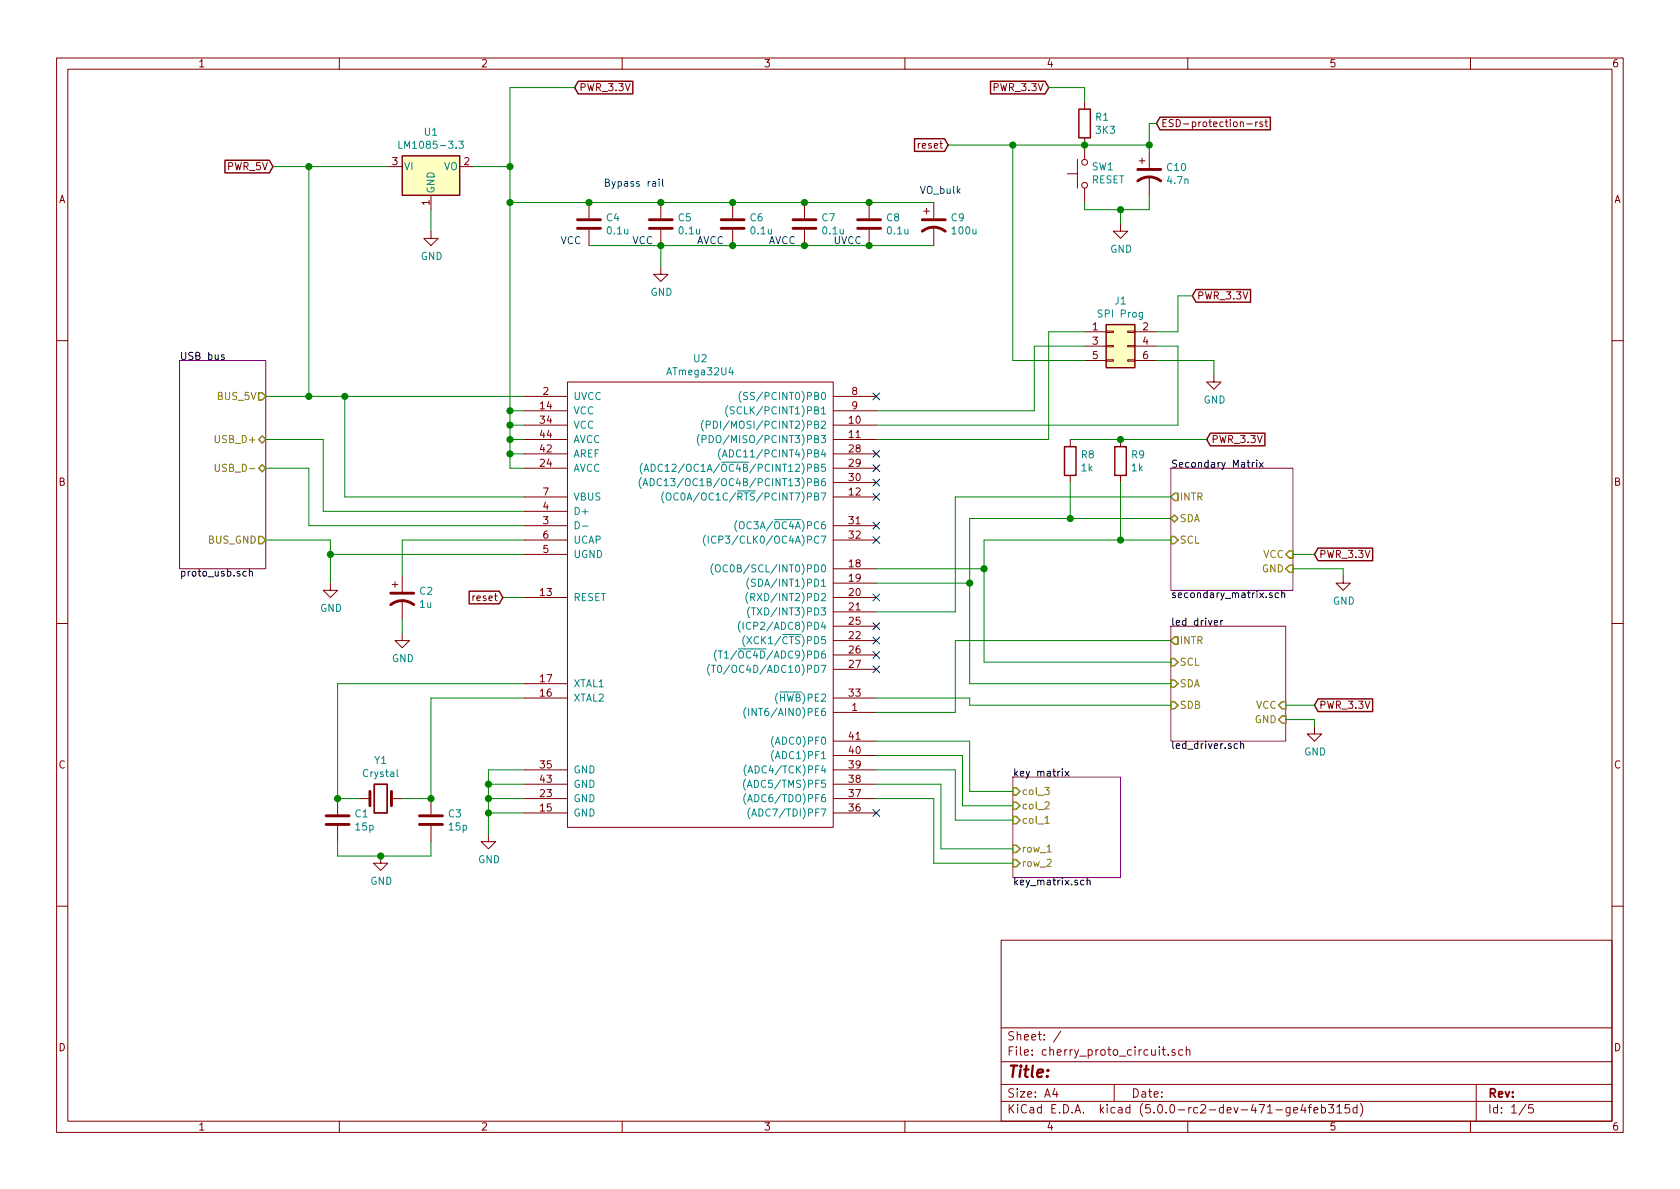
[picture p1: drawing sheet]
EESchema Schematic File Version 4
LIBS:cherry_proto_circuit-cache
EELAYER 26 0
EELAYER END
$Descr A4 11693 8268
encoding utf-8
Sheet 1 5
Title ""
Date ""
Rev ""
Comp ""
Comment1 ""
Comment2 ""
Comment3 ""
Comment4 ""
$EndDescr
$Sheet
S 1250 2500 600  1450
U 5B0F05E7
F0 "USB bus" 50
F1 "proto_usb.sch" 50
F2 "BUS_5V" O R 1850 2750 50 
F3 "BUS_GND" O R 1850 3750 50 
F4 "USB_D+" B R 1850 3050 50 
F5 "USB_D-" B R 1850 3250 50 
$EndSheet
Wire Wire Line
	3650 3850 2300 3850
Wire Wire Line
	2300 3850 2300 3750
Wire Wire Line
	2300 3750 1850 3750
Wire Wire Line
	3650 3550 2250 3550
Wire Wire Line
	2250 3550 2250 3050
Wire Wire Line
	2250 3050 1850 3050
Wire Wire Line
	3650 3650 2150 3650
Wire Wire Line
	2150 3650 2150 3250
Wire Wire Line
	2150 3250 1850 3250
Wire Wire Line
	3650 3450 2400 3450
Wire Wire Line
	2400 3450 2400 2750
Wire Wire Line
	2400 2750 2150 2750
Wire Wire Line
	3650 2750 2400 2750
Connection ~ 2400 2750
$Comp
L device:CP1 C2
U 1 1
P 2800 4150
F 0 "C2" H 2915 4196 50  0000 L CNN
F 1 "1u" H 2915 4105 50  0000 L CNN
F 2 "" H 2800 4150 50  0001 C CNN
F 3 "" H 2800 4150 50  0001 C CNN
	1    2800 4150
	1    0    0    -1  
$EndComp
$Comp
L power:GND #PWR03
U 1 1
P 2800 4400
F 0 "#PWR03" H 2800 4150 50  0001 C CNN
F 1 "GND" H 2805 4227 50  0000 C CNN
F 2 "" H 2800 4400 50  0001 C CNN
F 3 "" H 2800 4400 50  0001 C CNN
	1    2800 4400
	1    0    0    -1  
$EndComp
Wire Wire Line
	2800 4400 2800 4300
Wire Wire Line
	2800 4000 2800 3750
Wire Wire Line
	2800 3750 3650 3750
$Comp
L power:GND #PWR04
U 1 1
P 3000 1600
F 0 "#PWR04" H 3000 1350 50  0001 C CNN
F 1 "GND" H 3005 1427 50  0000 C CNN
F 2 "" H 3000 1600 50  0001 C CNN
F 3 "" H 3000 1600 50  0001 C CNN
	1    3000 1600
	1    0    0    -1  
$EndComp
$Comp
L power:GND #PWR01
U 1 1
P 2300 4050
F 0 "#PWR01" H 2300 3800 50  0001 C CNN
F 1 "GND" H 2305 3877 50  0000 C CNN
F 2 "" H 2300 4050 50  0001 C CNN
F 3 "" H 2300 4050 50  0001 C CNN
	1    2300 4050
	1    0    0    -1  
$EndComp
Wire Wire Line
	2300 4050 2300 3850
Connection ~ 2300 3850
Wire Wire Line
	2150 1150 2150 2750
Connection ~ 2150 2750
Wire Wire Line
	2150 2750 1850 2750
Wire Wire Line
	3550 2850 3650 2850
Wire Wire Line
	3550 2850 3550 2950
Wire Wire Line
	3550 2950 3650 2950
Connection ~ 3550 2850
Wire Wire Line
	3550 2950 3550 3050
Wire Wire Line
	3550 3050 3650 3050
Connection ~ 3550 2950
Wire Wire Line
	3550 3050 3550 3150
Wire Wire Line
	3550 3150 3650 3150
Connection ~ 3550 3050
Wire Wire Line
	3550 3150 3550 3250
Wire Wire Line
	3550 3250 3650 3250
Connection ~ 3550 3150
$Comp
L power:GND #PWR06
U 1 1
P 4600 1850
F 0 "#PWR06" H 4600 1600 50  0001 C CNN
F 1 "GND" H 4605 1677 50  0000 C CNN
F 2 "" H 4600 1850 50  0001 C CNN
F 3 "" H 4600 1850 50  0001 C CNN
	1    4600 1850
	1    0    0    -1  
$EndComp
Text Notes 4200 1300 0    50   ~ 0
Bypass rail\n
$Comp
L power:GND #PWR05
U 1 1
P 3400 5800
F 0 "#PWR05" H 3400 5550 50  0001 C CNN
F 1 "GND" H 3405 5627 50  0000 C CNN
F 2 "" H 3400 5800 50  0001 C CNN
F 3 "" H 3400 5800 50  0001 C CNN
	1    3400 5800
	1    0    0    -1  
$EndComp
Wire Wire Line
	3400 5800 3400 5650
Wire Wire Line
	3400 5350 3650 5350
Wire Wire Line
	3650 5450 3400 5450
Connection ~ 3400 5450
Wire Wire Line
	3400 5450 3400 5350
Wire Wire Line
	3650 5550 3400 5550
Connection ~ 3400 5550
Wire Wire Line
	3400 5550 3400 5450
Wire Wire Line
	3650 5650 3400 5650
Connection ~ 3400 5650
Wire Wire Line
	3400 5650 3400 5550
$Comp
L regul:LM1085-3.3 U1
U 1 1
P 3000 1150
F 0 "U1" H 3000 1392 50  0000 C CNN
F 1 "LM1085-3.3" H 3000 1301 50  0000 C CNN
F 2 "" H 3000 1400 50  0001 C CIN
F 3 "http://www.ti.com/lit/ds/symlink/lm1085.pdf" H 3000 1150 50  0001 C CNN
	1    3000 1150
	1    0    0    -1  
$EndComp
Wire Wire Line
	2150 1150 2700 1150
Wire Wire Line
	3000 1600 3000 1450
Wire Wire Line
	3300 1150 3550 1150
$Comp
L device:C C4
U 1 1
P 4100 1550
F 0 "C4" H 4215 1596 50  0000 L CNN
F 1 "0.1u" H 4215 1505 50  0000 L CNN
F 2 "" H 4138 1400 50  0001 C CNN
F 3 "" H 4100 1550 50  0001 C CNN
	1    4100 1550
	1    0    0    -1  
$EndComp
Text GLabel 4000 600  2    50   Input ~ 0
PWR_3.3V
Wire Wire Line
	3550 600  4000 600 
Connection ~ 3550 1150
$Comp
L device:Crystal Y1
U 1 1
P 2650 5550
F 0 "Y1" H 2650 5818 50  0000 C CNN
F 1 "Crystal" H 2650 5727 50  0000 C CNN
F 2 "" H 2650 5550 50  0001 C CNN
F 3 "" H 2650 5550 50  0001 C CNN
	1    2650 5550
	1    0    0    -1  
$EndComp
Wire Wire Line
	2350 5550 2500 5550
Wire Wire Line
	3000 5550 2800 5550
$Comp
L device:C C1
U 1 1
P 2350 5700
F 0 "C1" H 2465 5746 50  0000 L CNN
F 1 "15p" H 2465 5655 50  0000 L CNN
F 2 "" H 2388 5550 50  0001 C CNN
F 3 "" H 2350 5700 50  0001 C CNN
	1    2350 5700
	1    0    0    -1  
$EndComp
Connection ~ 2350 5550
$Comp
L device:C C3
U 1 1
P 3000 5700
F 0 "C3" H 3115 5746 50  0000 L CNN
F 1 "15p" H 3115 5655 50  0000 L CNN
F 2 "" H 3038 5550 50  0001 C CNN
F 3 "" H 3000 5700 50  0001 C CNN
	1    3000 5700
	1    0    0    -1  
$EndComp
Connection ~ 3000 5550
$Comp
L power:GND #PWR02
U 1 1
P 2650 5950
F 0 "#PWR02" H 2650 5700 50  0001 C CNN
F 1 "GND" H 2655 5777 50  0000 C CNN
F 2 "" H 2650 5950 50  0001 C CNN
F 3 "" H 2650 5950 50  0001 C CNN
	1    2650 5950
	1    0    0    -1  
$EndComp
Wire Wire Line
	2350 5850 2350 5950
Wire Wire Line
	2350 5950 2650 5950
Wire Wire Line
	2650 5950 3000 5950
Wire Wire Line
	3000 5950 3000 5850
Connection ~ 2650 5950
Wire Wire Line
	3650 4750 2350 4750
Wire Wire Line
	2350 4750 2350 5550
Wire Wire Line
	3650 4850 3000 4850
Wire Wire Line
	3000 4850 3000 5550
$Comp
L Switch:SW_Push SW1
U 1 1
P 7550 1200
F 0 "SW1" V 7596 1152 50  0000 R CNN
F 1 "RESET" V 7505 1152 50  0000 R CNN
F 2 "" H 7550 1400 50  0001 C CNN
F 3 "" H 7550 1400 50  0001 C CNN
	1    7550 1200
	0    -1   -1   0   
$EndComp
Wire Wire Line
	3650 4150 3500 4150
$Comp
L device:R R1
U 1 1
P 7550 850
F 0 "R1" H 7620 896 50  0000 L CNN
F 1 "3K3" H 7620 805 50  0000 L CNN
F 2 "" V 7480 850 50  0001 C CNN
F 3 "" H 7550 850 50  0001 C CNN
	1    7550 850 
	1    0    0    -1  
$EndComp
$Comp
L power:GND #PWR07
U 1 1
P 7800 1550
F 0 "#PWR07" H 7800 1300 50  0001 C CNN
F 1 "GND" H 7805 1377 50  0000 C CNN
F 2 "" H 7800 1550 50  0001 C CNN
F 3 "" H 7800 1550 50  0001 C CNN
	1    7800 1550
	1    0    0    -1  
$EndComp
$Sheet
S 7050 5400 750  700 
U 5B0FB660
F0 "key matrix" 50
F1 "key_matrix.sch" 50
F2 "row_1" I L 7050 5900 50 
F3 "row_2" I L 7050 6000 50 
F4 "col_1" I L 7050 5700 50 
F5 "col_2" I L 7050 5600 50 
F6 "col_3" I L 7050 5500 50 
$EndSheet
$Sheet
S 8150 4350 800  800 
U 5B0FB884
F0 "led driver" 50
F1 "led_driver.sch" 50
F2 "SDA" I L 8150 4750 50 
F3 "SCL" I L 8150 4600 50 
F4 "VCC" I R 8950 4900 50 
F5 "INTR" O L 8150 4450 50 
F6 "GND" I R 8950 5000 50 
F7 "SDB" I L 8150 4900 50 
$EndSheet
Wire Wire Line
	7550 1000 8000 1000
Connection ~ 7550 1000
Text GLabel 1900 1150 0    50   Input ~ 0
PWR_5V
Wire Wire Line
	2150 1150 1900 1150
Connection ~ 2150 1150
Text GLabel 7300 600  0    50   Input ~ 0
PWR_3.3V
Wire Wire Line
	7300 600  7550 600 
Wire Wire Line
	7550 600  7550 700 
$Comp
L device:CP1 C10
U 1 1
P 8000 1200
F 0 "C10" H 8115 1246 50  0000 L CNN
F 1 "4.7n" H 8115 1155 50  0000 L CNN
F 2 "" H 8000 1200 50  0001 C CNN
F 3 "" H 8000 1200 50  0001 C CNN
	1    8000 1200
	1    0    0    -1  
$EndComp
Wire Wire Line
	7550 1400 7550 1450
Wire Wire Line
	7550 1450 7800 1450
Wire Wire Line
	7800 1450 8000 1450
Wire Wire Line
	8000 1450 8000 1350
Connection ~ 7800 1450
Wire Wire Line
	8000 1050 8000 1000
Connection ~ 8000 1000
Text GLabel 8050 850  2    50   Input ~ 0
ESD-protection-rst
Wire Wire Line
	8000 1000 8000 850 
Wire Wire Line
	8000 850  8050 850 
$Comp
L device:C C5
U 1 1
P 4600 1550
F 0 "C5" H 4715 1596 50  0000 L CNN
F 1 "0.1u" H 4715 1505 50  0000 L CNN
F 2 "" H 4638 1400 50  0001 C CNN
F 3 "" H 4600 1550 50  0001 C CNN
	1    4600 1550
	1    0    0    -1  
$EndComp
Wire Wire Line
	3550 600  3550 1150
$Comp
L Connector:Conn_02x03_Odd_Even J1
U 1 1
P 7750 2400
F 0 "J1" H 7800 2717 50  0000 C CNN
F 1 "SPI Prog" H 7800 2626 50  0000 C CNN
F 2 "" H 7750 2400 50  0001 C CNN
F 3 "~" H 7750 2400 50  0001 C CNN
	1    7750 2400
	1    0    0    -1  
$EndComp
Text Notes 3900 1700 0    50   ~ 0
VCC
Text Notes 5800 1700 0    50   ~ 0
UVCC
Text Notes 4850 1700 0    50   ~ 0
AVCC
Text Notes 6400 1350 0    50   ~ 0
VO_bulk
Text GLabel 3500 4150 0    50   Input ~ 0
reset
Text GLabel 6600 1000 0    50   Input ~ 0
reset
Wire Wire Line
	7050 1000 7050 2500
Wire Wire Line
	7050 2500 7550 2500
Wire Wire Line
	6100 2850 7200 2850
Wire Wire Line
	7200 2850 7200 2400
Wire Wire Line
	7200 2400 7550 2400
Wire Wire Line
	7300 2300 7550 2300
Wire Wire Line
	6100 3050 7300 3050
Wire Wire Line
	7300 2300 7300 3050
Wire Wire Line
	6100 2950 8200 2950
Wire Wire Line
	8200 2950 8200 2400
Wire Wire Line
	8200 2400 8050 2400
$Comp
L power:GND #PWR010
U 1 1
P 8450 2600
F 0 "#PWR010" H 8450 2350 50  0001 C CNN
F 1 "GND" H 8455 2427 50  0000 C CNN
F 2 "" H 8450 2600 50  0001 C CNN
F 3 "" H 8450 2600 50  0001 C CNN
	1    8450 2600
	1    0    0    -1  
$EndComp
Wire Wire Line
	8050 2500 8450 2500
Text GLabel 8300 2050 2    50   Input ~ 0
PWR_3.3V
Wire Wire Line
	8050 2300 8200 2300
Wire Wire Line
	8200 2300 8200 2050
Wire Wire Line
	8200 2050 8300 2050
Wire Wire Line
	8450 2500 8450 2600
Wire Wire Line
	7050 1000 6600 1000
Connection ~ 7050 1000
Wire Wire Line
	7050 1000 7550 1000
Wire Wire Line
	7800 1450 7800 1550
NoConn ~ 6100 2750
NoConn ~ 6100 3150
NoConn ~ 6100 4650
NoConn ~ 6100 4550
NoConn ~ 6100 4350
$Comp
L atmel:ATmega32U4 U2
U 1 1
P 4900 4300
F 0 "U2" H 4875 6115 50  0000 C CNN
F 1 "ATmega32U4" H 4875 6024 50  0000 C CNN
F 2 "" H 6100 5400 50  0001 C CNN
F 3 "" H 6100 5400 50  0001 C CNN
	1    4900 4300
	1    0    0    -1  
$EndComp
NoConn ~ 6100 5650
Text GLabel 9150 4900 2    50   Input ~ 0
PWR_3.3V
$Comp
L power:GND #PWR09
U 1 1
P 9150 5050
F 0 "#PWR09" H 9150 4800 50  0001 C CNN
F 1 "GND" H 9155 4877 50  0000 C CNN
F 2 "" H 9150 5050 50  0001 C CNN
F 3 "" H 9150 5050 50  0001 C CNN
	1    9150 5050
	1    0    0    -1  
$EndComp
Wire Wire Line
	8950 4900 9150 4900
Wire Wire Line
	8950 5000 9150 5000
Wire Wire Line
	9150 5000 9150 5050
Wire Wire Line
	6650 4450 6650 4950
Wire Wire Line
	6650 4950 6100 4950
Wire Wire Line
	6850 3950 6100 3950
Wire Wire Line
	6850 3950 6850 4600
Wire Wire Line
	6750 4050 6100 4050
Wire Wire Line
	6750 4050 6750 4750
Wire Wire Line
	6100 4850 6750 4850
Wire Wire Line
	6750 4850 6750 4900
NoConn ~ 6100 3250
NoConn ~ 6100 3350
NoConn ~ 6100 3650
NoConn ~ 6100 3750
Wire Wire Line
	7050 5500 6750 5500
Wire Wire Line
	6750 5500 6750 5150
Wire Wire Line
	6100 5150 6750 5150
Wire Wire Line
	7050 5600 6700 5600
Wire Wire Line
	6700 5600 6700 5250
Wire Wire Line
	6700 5250 6100 5250
Wire Wire Line
	7050 5700 6650 5700
Wire Wire Line
	6650 5700 6650 5350
Wire Wire Line
	6650 5350 6100 5350
Wire Wire Line
	7050 5900 6550 5900
Wire Wire Line
	6550 5900 6550 5450
Wire Wire Line
	6550 5450 6100 5450
Wire Wire Line
	7050 6000 6500 6000
Wire Wire Line
	6500 6000 6500 5550
Wire Wire Line
	6500 5550 6100 5550
$Comp
L device:C C6
U 1 1
P 5100 1550
F 0 "C6" H 5215 1596 50  0000 L CNN
F 1 "0.1u" H 5215 1505 50  0000 L CNN
F 2 "" H 5138 1400 50  0001 C CNN
F 3 "" H 5100 1550 50  0001 C CNN
	1    5100 1550
	1    0    0    -1  
$EndComp
$Comp
L device:C C7
U 1 1
P 5600 1550
F 0 "C7" H 5715 1596 50  0000 L CNN
F 1 "0.1u" H 5715 1505 50  0000 L CNN
F 2 "" H 5638 1400 50  0001 C CNN
F 3 "" H 5600 1550 50  0001 C CNN
	1    5600 1550
	1    0    0    -1  
$EndComp
$Comp
L device:C C8
U 1 1
P 6050 1550
F 0 "C8" H 6165 1596 50  0000 L CNN
F 1 "0.1u" H 6165 1505 50  0000 L CNN
F 2 "" H 6088 1400 50  0001 C CNN
F 3 "" H 6050 1550 50  0001 C CNN
	1    6050 1550
	1    0    0    -1  
$EndComp
Text Notes 5350 1700 0    50   ~ 0
AVCC
Text Notes 4400 1700 0    50   ~ 0
VCC
Wire Wire Line
	3550 1150 3550 1400
Wire Wire Line
	4600 1700 4600 1850
Wire Wire Line
	6500 1400 6050 1400
Connection ~ 3550 1400
Wire Wire Line
	3550 1400 3550 2850
Connection ~ 4100 1400
Wire Wire Line
	4100 1400 3550 1400
Connection ~ 4600 1400
Wire Wire Line
	4600 1400 4100 1400
Connection ~ 5100 1400
Wire Wire Line
	5100 1400 4600 1400
Connection ~ 5600 1400
Wire Wire Line
	5600 1400 5100 1400
Connection ~ 6050 1400
Wire Wire Line
	6050 1400 5600 1400
Wire Wire Line
	6500 1700 6050 1700
Connection ~ 4600 1700
Wire Wire Line
	4600 1700 4100 1700
Connection ~ 5100 1700
Wire Wire Line
	5100 1700 4600 1700
Connection ~ 5600 1700
Wire Wire Line
	5600 1700 5100 1700
Connection ~ 6050 1700
Wire Wire Line
	6050 1700 5600 1700
$Comp
L device:CP1 C9
U 1 1
P 6500 1550
F 0 "C9" H 6615 1596 50  0000 L CNN
F 1 "100u" H 6615 1505 50  0000 L CNN
F 2 "" H 6500 1550 50  0001 C CNN
F 3 "" H 6500 1550 50  0001 C CNN
	1    6500 1550
	1    0    0    -1  
$EndComp
$Sheet
S 8150 3250 850  850 
U 5C055B3D
F0 "Secondary Matrix" 50
F1 "secondary_matrix.sch" 50
F2 "VCC" I R 9000 3850 50 
F3 "GND" I R 9000 3950 50 
F4 "SDA" B L 8150 3600 50 
F5 "SCL" I L 8150 3750 50 
F6 "INTR" O L 8150 3450 50 
$EndSheet
Text GLabel 9150 3850 2    50   Input ~ 0
PWR_3.3V
$Comp
L power:GND #PWR08
U 1 1
P 9350 4000
F 0 "#PWR08" H 9350 3750 50  0001 C CNN
F 1 "GND" H 9355 3827 50  0000 C CNN
F 2 "" H 9350 4000 50  0001 C CNN
F 3 "" H 9350 4000 50  0001 C CNN
	1    9350 4000
	1    0    0    -1  
$EndComp
Wire Wire Line
	9000 3950 9350 3950
Wire Wire Line
	9350 3950 9350 4000
Wire Wire Line
	9150 3850 9000 3850
Wire Wire Line
	6850 3950 6850 3750
Connection ~ 6850 3950
Wire Wire Line
	6750 4050 6750 3600
Connection ~ 6750 4050
Wire Wire Line
	6100 4250 6650 4250
Wire Wire Line
	6650 4250 6650 3450
Wire Wire Line
	6650 4450 8150 4450
Wire Wire Line
	6650 3450 8150 3450
Wire Wire Line
	6850 3750 7800 3750
Wire Wire Line
	6750 3600 7450 3600
Wire Wire Line
	6750 4900 8150 4900
Wire Wire Line
	6750 4750 8150 4750
Wire Wire Line
	6850 4600 8150 4600
NoConn ~ 6100 4150
NoConn ~ 6100 4450
NoConn ~ 6100 3450
$Comp
L device:R R8
U 1 1
P 7450 3200
F 0 "R8" H 7520 3246 50  0000 L CNN
F 1 "1k" H 7520 3155 50  0000 L CNN
F 2 "" V 7380 3200 50  0001 C CNN
F 3 "" H 7450 3200 50  0001 C CNN
	1    7450 3200
	1    0    0    -1  
$EndComp
$Comp
L device:R R9
U 1 1
P 7800 3200
F 0 "R9" H 7870 3246 50  0000 L CNN
F 1 "1k" H 7870 3155 50  0000 L CNN
F 2 "" V 7730 3200 50  0001 C CNN
F 3 "" H 7800 3200 50  0001 C CNN
	1    7800 3200
	1    0    0    -1  
$EndComp
Wire Wire Line
	7450 3600 7450 3350
Connection ~ 7450 3600
Wire Wire Line
	7450 3600 8150 3600
Wire Wire Line
	7800 3750 7800 3350
Connection ~ 7800 3750
Wire Wire Line
	7800 3750 8150 3750
Text GLabel 8400 3050 2    50   Input ~ 0
PWR_3.3V
Connection ~ 7800 3050
Wire Wire Line
	7800 3050 8400 3050
Wire Wire Line
	7450 3050 7800 3050
$EndSCHEMATC
